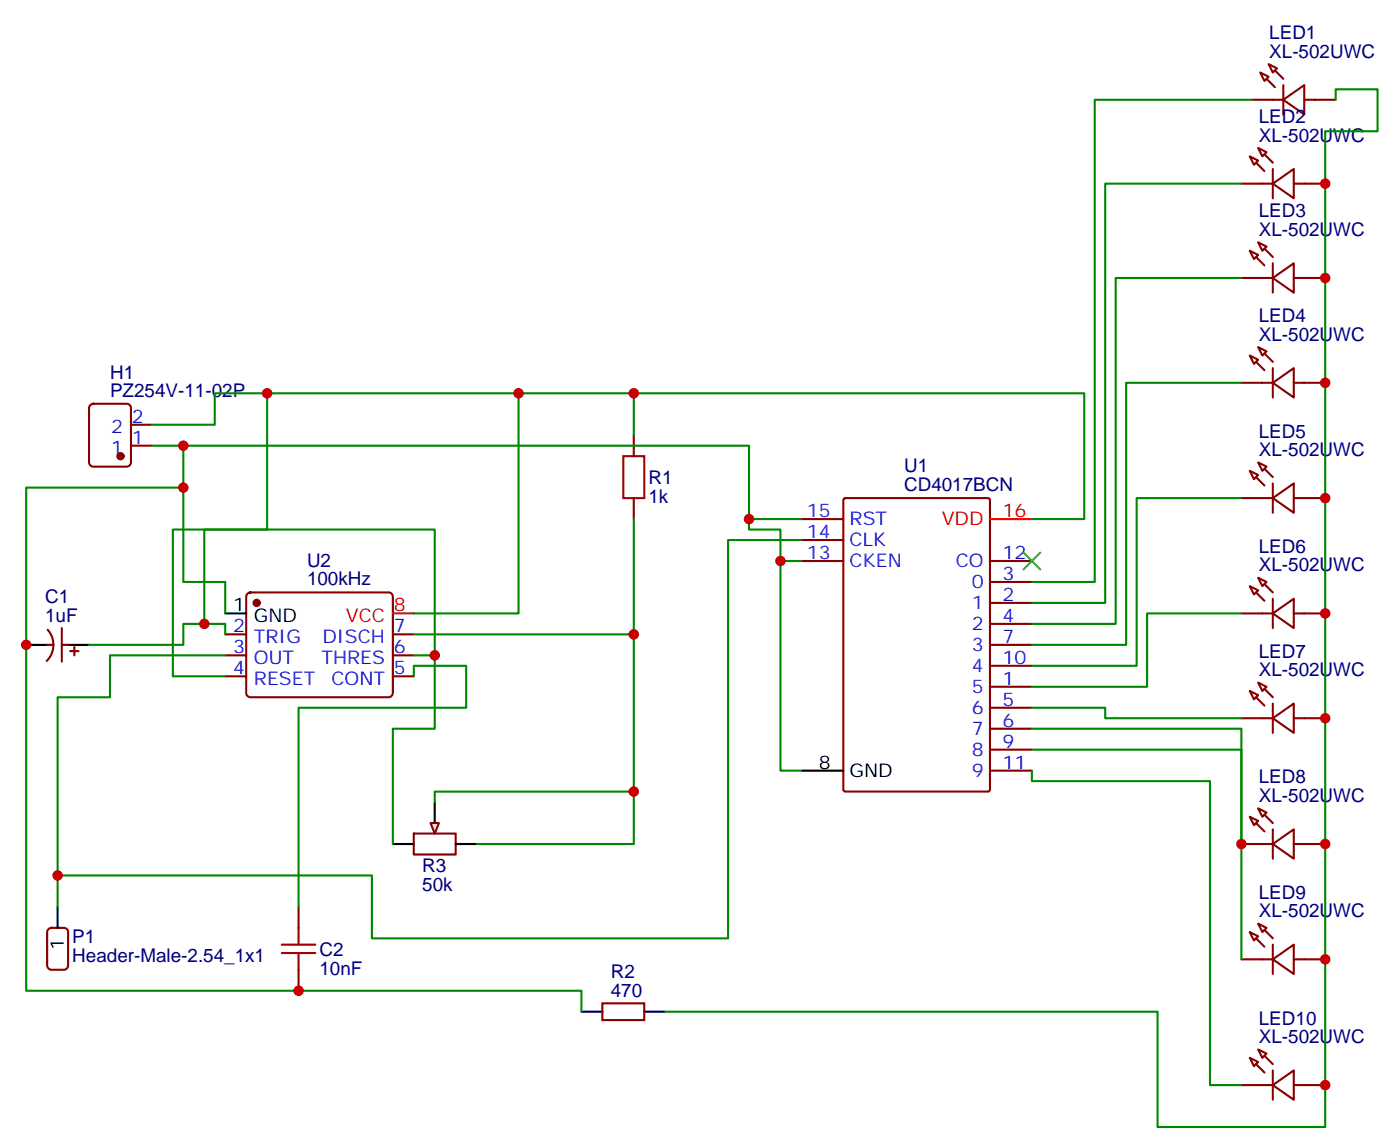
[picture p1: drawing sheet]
<svg xmlns="http://www.w3.org/2000/svg" width="236mm" height="193mm" viewBox="0 0 236 193" stroke-linecap="round" stroke-linejoin="round" font-family="sans-serif">
<g fill="none" stroke="#870000" stroke-width=".35">
<path d="M210.8 16.8h5.3M212.2 12.2l1.4 .7-.7 .7zM213.6 10.8l1.4 .7-.7 .7zM216.1 16.8l3.5-2.5v5zM216.1 14.3v5M219.6 16.8h5.3M209 30.9h5.3M210.4 26.3l1.4 .7-.7 .7zM211.8 24.9l1.5 .7-.8 .7zM214.3 30.9l3.5-2.5v5zM214.3 28.4v5M217.8 30.9h5.3"/>
<path d="M209 46.8h5.3M210.4 42.2l1.4 .7-.7 .7zM210.4 59.8l1.4 .7-.7 .7zM211.8 40.8l1.5 .7-.8 .7zM211.8 58.4l1.5 .7-.8 .7zM214.3 46.8l3.5-2.5v4.9zM214.3 44.3v4.9M217.8 46.8h5.3M15.2 68.2l.5-.3h5.6a.71 .71 0 0 1 .7 .8v9.1a.76 .76 0 0 1-.7 .7h-5.6a.76 .76 0 0 1-.7-.7v-9.1zM22 75h3.6M22 71.5h3.6M209 64.4h5.3"/>
<path d="M210.4 79.2l1.4 .7-.7 .7zM211.8 77.8l1.5 .7-.8 .7zM214.3 64.4l3.5-2.5v5zM214.3 61.9v5M217.8 64.4h5.3M41.7 99.9l.5-.2h23.2a.71 .71 0 0 1 .7 .7v16.2a.76 .76 0 0 1-.7 .7h-23.2a.76 .76 0 0 1-.7-.7v-16.2zM134.9 94.4h7.1M134.9 87.3h7.1M134.9 90.9h7.1M142 84l.3-.2h24l.3 .2 .1 48.9-.2 .3h-24.2l-.3-.2zM166.7 97.9h7M166.7 94.4h7"/>
<path d="M209 83.8h5.3M210.4 98.6l1.4 .7-.7 .7zM211.8 97.2l1.5 .7-.8 .7zM214.3 83.8l3.5-2.4v4.9zM214.3 81.4v4.9M217.8 83.8h5.3M7.9 108.5h1.1M8 106a3.8 3.8 0 0 1-.1 5.2M10.4 108.5h1.1M10.4 105.7v5.6M11.8 109.6h1.4M12.5 108.9v1.4"/>
<path d="M37.9 106.8h3.6M37.9 110.3h3.6M37.9 113.8h3.6M66.1 106.8h3.6M66.1 110.3h3.6M66.1 113.8h3.6M166.7 115.6h7M166.7 101.5h7M166.7 105h7M166.7 119.1h7M166.7 108.5h7M166.7 112h7"/>
<path d="M209 103.2h5.3M210.4 116.3l1.4 .7-.7 .7zM211.8 114.9l1.5 .7-.8 .7zM214.3 103.2l3.5-2.4v4.9zM214.3 100.8v4.9M214.3 118.4v4.9M217.8 103.2h5.3M166.7 122.6h7M166.7 126.2h7M166.7 129.7h7M209 120.9h5.3M210.4 137.4l1.4 .7-.7 .8z"/>
<path d="M211.8 136l1.5 .7-.8 .7zM214.3 120.9l3.5-2.5v4.9zM214.3 139.6v4.9M217.8 120.9h5.3M8.2 156.3l.4-.2h2.2a.71 .71 0 0 1 .7 .7v5.7a.76 .76 0 0 1-.7 .7h-2.2a.76 .76 0 0 1-.7-.7v-5.7zM50.3 152.6v3.5M69.7 140.3h7v3.5h-7zM209 142h5.3M210.4 156.8l1.4 .8-.7 .7zM211.8 155.4l1.5 .7-.8 .7zM214.3 142l3.5-2.4v4.9zM214.3 159v4.9"/>
<path d="M217.8 142h5.3M50.3 163.2v3.5M101.4 168.8h7.1v2.9h-7.1zM209 161.4h5.3M210.4 178l1.4 .7-.7 .7zM211.8 176.6l1.5 .7-.8 .7zM214.3 161.4l3.5-2.4v4.9zM217.8 161.4h5.3M209 182.6h5.3M214.3 182.6l3.5-2.5v5zM214.3 180.1v5M217.8 182.6h5.3"/>
</g>
<g fill="#870000" stroke="#870000" stroke-width=".35">
<path d="M213.3 13.3l1.4 1.4z"/>
<path d="M214.7 11.9l1.4 1.4z"/>
<path d="M211.5 27.4l1.4 1.4z"/>
<path d="M212.9 26l1.4 1.4z"/>
<path d="M211.5 43.3l1.4 1.4z"/>
<path d="M212.9 41.8l1.4 1.5z"/>
<path d="M211.5 60.9l1.4 1.4z"/>
<path d="M212.9 59.5l1.4 1.4z"/>
<path d="M211.5 80.3l1.4 1.4z"/>
<path d="M212.9 78.9l1.4 1.4z"/>
<path d="M211.5 99.7l1.4 1.4z"/>
<path d="M212.9 98.3l1.4 1.4z"/>
<path d="M211.5 117.3l1.4 1.4z"/>
<path d="M212.9 115.9l1.4 1.4z"/>
<path d="M211.5 138.5l1.4 1.4z"/>
<path d="M212.9 137.1l1.4 1.4z"/>
<path d="M211.5 157.9l1.4 1.4z"/>
<path d="M212.9 156.5l1.4 1.4z"/>
<path d="M211.5 179.1l1.4 1.4z"/>
<path d="M212.9 177.7l1.4 1.4z"/>
<circle cx="43.2" cy="101.5" r=".53"/>
<circle cx="20.3" cy="76.8" r=".53"/>
</g>
<path d="M4.4 108.5h3.5M11.5 108.5h3.5M37.9 103.2h3.6M73.2 135v3.5M134.9 129.7h7.1M9.7 152.6v3.5M66.1 142h3.6M76.7 142h3.6M97.9 170.3h3.5M108.5 170.3h3.5" fill="none" stroke="#000" stroke-width=".35"/>
<path d="M166.7 87.3h7M66.1 103.2h3.6" fill="none" stroke="#f00" stroke-width=".35"/>
<path d="M47.4 159h5.7M50.3 156.1v2.9M47.4 160.4h5.7M50.3 160.4v2.8" fill="none" stroke="#a10000" stroke-width=".35"/>
<path d="M72.5 138.5h1.4l-.7 1.8z" fill="#f0f0f0" stroke="#870000" stroke-width=".35"/>
<path d="M105 76.8h3.5v7h-3.5z" fill="none" stroke="#a10000" stroke-width=".35"/>
<path d="M106.7 73.2v3.6M106.7 83.8v3.5" fill="none" stroke="#870000" stroke-width=".35"/>
<g fill="none" stroke="#008700" stroke-width=".35">
<path d="M210.8 16.8h-26.5v81.1h-10.6M224.9 16.8v-1.8h7.1v7.1h-8.9v167.6h-28.2v-19.4h-82.9M209 30.9h-22.9v70.6h-12.4M209 46.8h-21.1v58.2h-14.2M25.6 71.5h10.6v-5.3h146.4v21.1h-8.9M25.6 75h100.5v12.3h8.8M30.9 75v22.9h7v5.3M45 66.2v22.9h-15.9v24.7h8.8M87.3 66.2v37h-17.6M106.7 66.2v7M209 64.4h-19.4v44.1h-15.9M30.9 82.1h-26.5v84.6h93.5v3.6"/>
<path d="M106.7 87.3v45.9h-33.5v1.8M126.1 87.3v1.8h5.3v5.3M134.9 94.4h-3.5v35.3h3.5M134.9 90.9h-12.3v67h-60v-10.6h-52.9M209 83.8h-17.6v28.2h-17.7M34.4 105v-15.9h38.8v21.2M37.9 106.8v-1.8h-7v3.5h-15.9M37.9 110.3h-19.4v7h-8.8v35.3M69.7 110.3h3.5v12.3h-7.1v19.4M69.7 113.8v-1.8h8.8v7.1h-28.2v33.5M69.7 106.8h37M173.7 119.1h12.4v1.8h22.9"/>
<path d="M209 103.2h-15.9v12.4h-19.4M106.7 133.2v8.8h-26.4M173.7 122.6h35.3v19.4M173.7 126.2h35.3v35.2M173.7 129.7v1.7h30v51.2h5.3"/>
</g>
<path d="M172.3 93l2.9 2.8M175.2 93l-2.9 2.8" fill="none" stroke="#3c3" stroke-width=".35"/>
<g fill="#c00">
<circle cx="106.7" cy="66.2" r=".88"/>
<circle cx="106.7" cy="133.2" r=".88"/>
<circle cx="87.3" cy="66.2" r=".88"/>
<circle cx="45" cy="66.2" r=".88"/>
<circle cx="34.4" cy="105" r=".88"/>
<circle cx="73.2" cy="110.3" r=".88"/>
<circle cx="30.9" cy="75" r=".88"/>
<circle cx="223.1" cy="161.4" r=".88"/>
<circle cx="223.1" cy="182.6" r=".88"/>
<circle cx="223.1" cy="142" r=".88"/>
<circle cx="223.1" cy="120.9" r=".88"/>
<circle cx="223.1" cy="103.2" r=".88"/>
<circle cx="223.1" cy="83.8" r=".88"/>
<circle cx="223.1" cy="64.4" r=".88"/>
<circle cx="223.1" cy="46.8" r=".88"/>
<circle cx="223.1" cy="30.9" r=".88"/>
<circle cx="209" cy="142" r=".88"/>
<circle cx="126.1" cy="87.3" r=".88"/>
<circle cx="131.4" cy="94.4" r=".88"/>
<circle cx="106.7" cy="106.8" r=".88"/>
<circle cx="30.9" cy="82.1" r=".88"/>
<circle cx="4.4" cy="108.5" r=".88"/>
<circle cx="50.3" cy="166.7" r=".88"/>
<circle cx="9.7" cy="147.3" r=".88"/>
</g>
<g font-size="3.2" fill="#000080">
<text x="213.7" y="9.7">XL-502UWC</text>
<text x="213.7" y="6.6">LED1</text>
<text x="212" y="23.8">XL-502UWC</text>
<text x="212" y="20.7">LED2</text>
<text x="212" y="39.7">XL-502UWC</text>
<text x="212" y="36.6">LED3</text>
<text x="212" y="57.4">XL-502UWC</text>
<text x="212" y="54.2">LED4</text>
<text x="18.5" y="63.8">H1</text>
<text x="18.5" y="66.9">PZ254V-11-02P</text>
<text x="212" y="76.8">XL-502UWC</text>
<text x="212" y="73.6">LED5</text>
<text x="109.2" y="81.4">R1</text>
<text x="152.2" y="82.6">CD4017BCN</text>
<text x="152.2" y="79.5">U1</text>
<text x="109.2" y="84.6">1k</text>
<text x="51.7" y="95.4">U2</text>
<text x="212" y="93">LED6</text>
<text x="7.6" y="101.5">C1</text>
<text x="51.7" y="98.5">100kHz</text>
<text x="212" y="96.2">XL-502UWC</text>
<text x="7.6" y="104.6">1uF</text>
<text x="212" y="113.8">XL-502UWC</text>
<text x="212" y="110.7">LED7</text>
<text x="212" y="131.8">LED8</text>
<text x="212" y="135">XL-502UWC</text>
<text x="71.1" y="150">50k</text>
<text x="71.1" y="146.7">R3</text>
<text x="212" y="154.4">XL-502UWC</text>
<text x="212" y="151.2">LED9</text>
<text x="12.2" y="161.9">Header-Male-2.54_1x1</text>
<text x="12.2" y="158.6">P1</text>
<text x="53.8" y="160.9">C2</text>
<text x="53.8" y="164">10nF</text>
<text x="102.8" y="167.8">470</text>
<text x="102.8" y="164.6">R2</text>
<text x="212" y="172.4">LED10</text>
<text x="212" y="175.5">XL-502UWC</text>
</g>
<g font-size="3.2" fill="#00f">
<text x="22.2" y="71.1">2</text>
<text x="18.7" y="76.4">1</text>
<text x="18.7" y="72.9">2</text>
<text x="22.2" y="74.6">1</text>
<text x="135.8" y="87">15</text>
<text x="143.1" y="88.4">RST</text>
<text x="135.8" y="90.5">14</text>
<text x="135.8" y="94.1">13</text>
<text x="143.1" y="91.9">CLK</text>
<text x="143.1" y="95.5">CKEN</text>
<text x="160.9" y="95.5">CO</text>
<text x="168.8" y="94.1">12</text>
<text x="163.6" y="99">0</text>
<text x="168.8" y="101.1">2</text>
<text x="168.8" y="97.6">3</text>
<text x="39.3" y="106.4">2</text>
<text x="66.3" y="106.4">7</text>
<text x="163.6" y="102.5">1</text>
<text x="163.6" y="106">2</text>
<text x="168.8" y="104.6">4</text>
<text x="39.3" y="109.9">3</text>
<text x="39.3" y="113.5">4</text>
<text x="42.8" y="108.2">TRIG</text>
<text x="42.8" y="111.7">OUT</text>
<text x="54.1" y="111.7">THRES</text>
<text x="54.3" y="108.2">DISCH</text>
<text x="66.3" y="113.5">5</text>
<text x="66.3" y="109.9">6</text>
<text x="163.6" y="109.6">3</text>
<text x="163.6" y="113.1">4</text>
<text x="168.8" y="108.2">7</text>
<text x="168.8" y="111.7">10</text>
<text x="42.8" y="115.2">RESET</text>
<text x="55.8" y="115.2">CONT</text>
<text x="163.6" y="116.6">5</text>
<text x="168.8" y="115.2">1</text>
<text x="168.8" y="118.7">5</text>
<text x="163.6" y="120.2">6</text>
<text x="163.6" y="123.7">7</text>
<text x="168.8" y="122.3">6</text>
<text x="168.8" y="125.8">9</text>
<text x="163.6" y="127.2">8</text>
<text x="163.6" y="130.7">9</text>
<text x="168.8" y="129.3">11</text>
</g>
<g font-size="3.2" fill="#f00">
<text x="158.6" y="88.4">VDD</text>
<text x="168.8" y="87">16</text>
<text x="58.2" y="104.6">VCC</text>
<text x="66.3" y="102.9">8</text>
</g>
<g font-size="3.2">
<text x="39.3" y="102.9">1</text>
<text x="42.8" y="104.6">GND</text>
<text x="137.9" y="129.3">8</text>
<text x="143.1" y="130.7">GND</text>
<text x="10.8" y="159.9" transform="rotate(-90 10.8 159.9)">1</text>
</g>
</svg>
